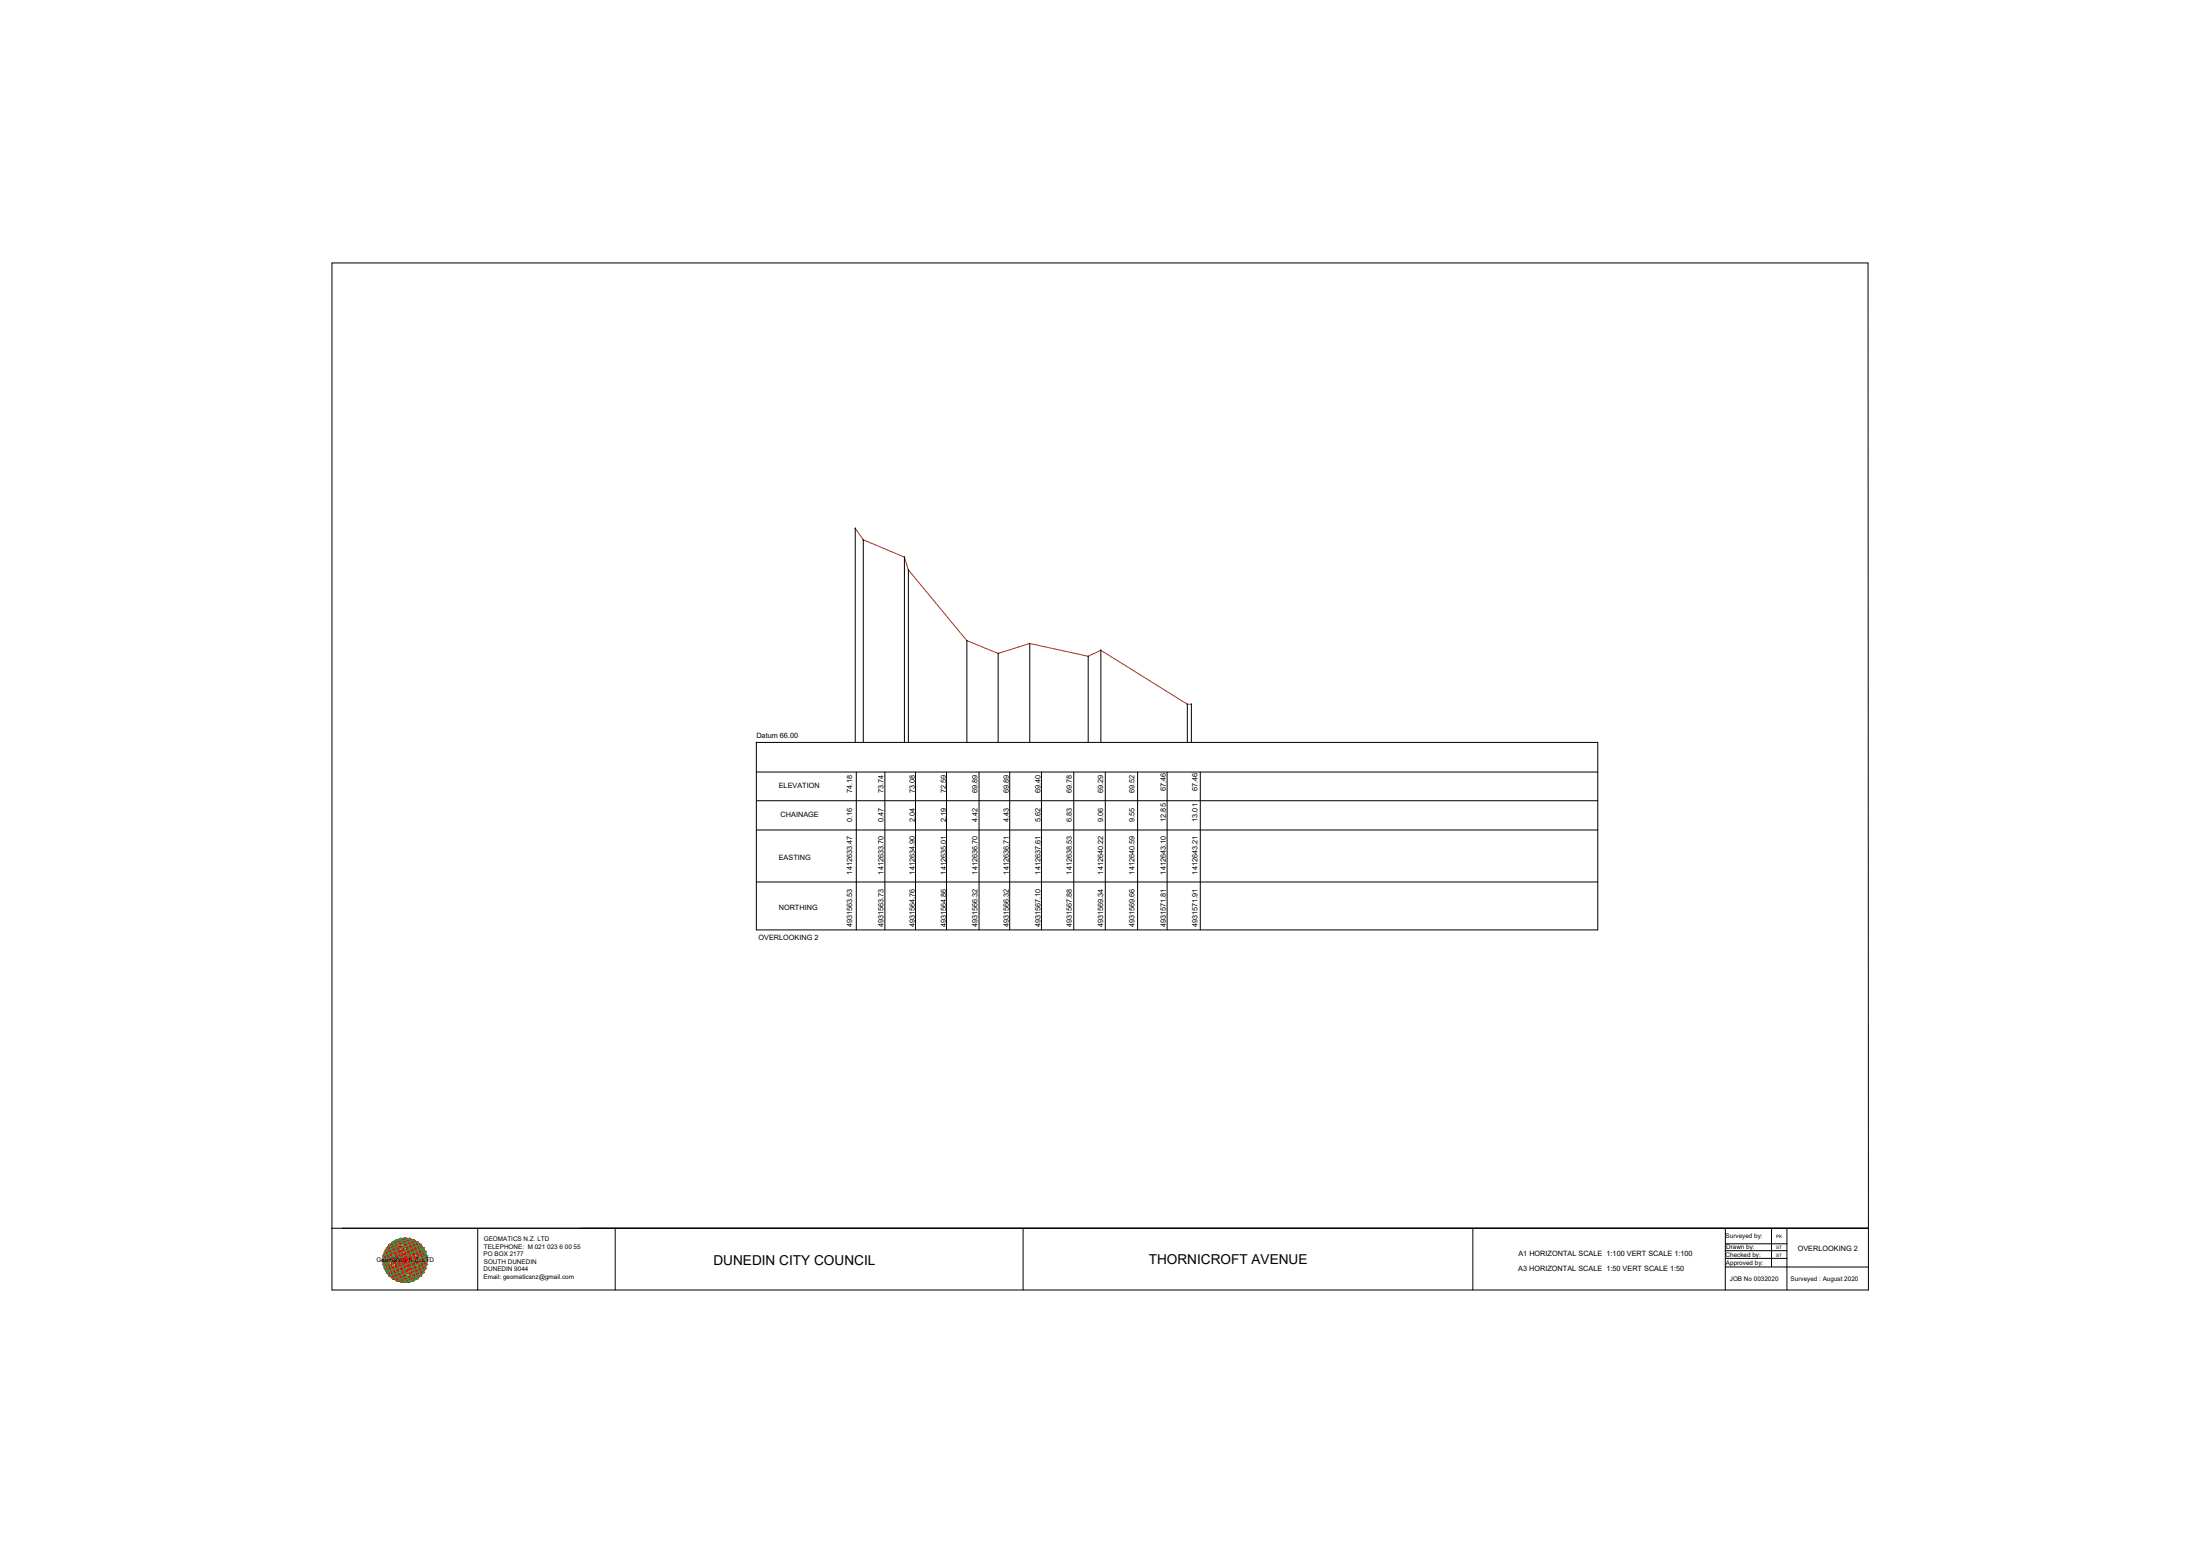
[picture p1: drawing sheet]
<svg xmlns="http://www.w3.org/2000/svg" width="841mm" height="594mm" viewBox="0 0 841 594" stroke-linecap="round" stroke-linejoin="round" font-family="sans-serif">
<!-- layer: 0 -->
<g fill="none" stroke="#000" stroke-width=".38">
<path d="M126.9 100.5h587.2l.2 392.3h-587.4zM326.9 201.8h.1M326.9 201.8v81.8M330 206.2h.1M330 206.2v77.4M345.7 212.8h.1M345.7 212.8v70.8M347.2 217.7h.1M347.3 217.7v65.9M369.6 244.7h.1M369.6 244.7v38.9M381.5 249.6h.1"/>
<path d="M381.6 249.6v34M393.6 245.8h.1M393.7 245.8v37.8M415.9 250.7h.1M416 250.7v32.9M420.8 248.4h.1M420.8 248.4v35.2M453.9 269v14.6M455.5 269l-.1 14.6M289.1 283.6v71.7h321.7v-71.7h-321.7M289.1 295h321.7M327.3 295v60.3"/>
<path d="M338.3 295v60.3M350 295v60.3M361.8 295v60.3M374.3 295v60.3M386 295v60.3M398.1 295v60.3M410.5 295v60.3M422.5 295v60.3M434.9 295v60.3M446.2 295v60.3M458.8 295v60.3M289.1 305.9h321.7"/>
<path d="M289.1 317.1h321.7M289.1 337h321.7M126.9 469.2h587.4M182.6 469.2v23.6M235.2 469.2v23.6M391.1 469.2v23.6M563 469.2v23.6M659.5 477.8h23.6M659.6 469.2l-.1 23.6M659.6 475.2h23.5M677.2 469.2v14.7M683.1 469.3v23.5"/>
<path d="M659.6 484l54.7 .1M683.1 480.8h-23.5"/>
<circle cx="327" cy="201.8" r=".03"/>
<circle cx="330" cy="206.2" r=".03"/>
<circle cx="345.7" cy="212.8" r=".03"/>
<circle cx="347.3" cy="217.7" r=".03"/>
<circle cx="369.6" cy="244.7" r=".03"/>
<circle cx="381.6" cy="249.6" r=".03"/>
<circle cx="393.7" cy="245.8" r=".03"/>
<circle cx="416" cy="250.7" r=".03"/>
<circle cx="420.8" cy="248.4" r=".03"/>
<circle cx="453.9" cy="269" r=".03"/>
<circle cx="455.4" cy="269" r=".03"/>
<circle cx="289.1" cy="283.6" r=".03"/>
</g>
<path d="M326.9 201.8l3.1 4.4 15.7 6.6 1.6 4.9 22.3 27 12 4.9 12.1-3.8 22.3 4.9 4.8-2.3 33.1 20.6h1.5" fill="none" stroke="#cd2027" stroke-width=".38"/>
<!-- layer: geo -->
<g fill="none" stroke="#545454" stroke-width=".38">
<path d="M146.9 478.2h15.8v6.5h-15.8zM147 478.2h.1M147.7 476.7h14.2v9.5h-14.2zM148.8 475.4h12.1v12.1h-12.1zM150.1 474.4h.1M150.1 474.4h9.5v14.2h-9.5zM151.6 473.6h6.5v15.7h-6.5zM153.1 473.1h3.4v16.7h-3.3v-16.7M154.8 473v17M161.9 476.7h.1M163.2 479.8h.1M163.2 479.8h-16.7v3.3"/>
<path d="M163.2 479.8v3.3h-16.7M146.3 481.5h17.1"/>
</g>
<g fill="none" stroke="#ff0" stroke-width=".38">
<path d="M146.5 479.8l10 10M146.5 479.8l6.7-6.7 10 10-6.7 6.7M148.8 475.4l12.1 12.1M150.1 474.4l11.8 11.8-2.3 2.4-11.9-11.9zM151.6 473.6l11.1 11.1-4.6 4.6-11.2-11.1 4.7-4.6M158.1 473.6l4.6 4.6-11.1 11.2-4.7-4.7zM159.6 474.4l2.3 2.3-11.8 11.9-2.4-2.4zM160.9 475.4h.1M160.9 475.4l-12.1 12.1M146.5 483.1l6.7 6.7 10-10-6.7-6.7-10 10M146.5 481.5l8.3 8.3 8.6-8.3-8.6-8.5-8.5 8.5M148.8 487.5h.1"/>
<path d="M156.5 489.8h.1M160.9 487.5h.1"/>
</g>
<g fill="none" stroke="#00b85c" stroke-width=".38">
<path d="M146.5 479.8l3.6 8.8 13.1-5.5-3.6-8.7-13.1 5.4M146.9 478.2l15.8 6.5M146.9 478.2l4.7 11.2M147.7 476.7l8.8-3.6 5.4 13.1-8.7 3.6zM148.8 475.4l6-2.4 6.1 14.5-6.1 2.5zM150.1 474.4l3.1-1.3 6.4 15.5-3.1 1.2zM151.6 473.6l6.5 15.8M158.1 473.6l-6.5 15.8M158.1 473.6l4.6 11.1M158.1 473.6l-11.1 4.6M162.7 478.2l-15.8 6.5M163.2 479.8l-1.3-3.1-15.4 6.4"/>
<path d="M163.2 479.8l-15.5 6.4-1.2-3.1M146.3 481.5l14.6-6.1 2.5 6.1-14.6 6zM162.7 484.7l-11.1 4.7"/>
</g>
<g fill="none" stroke="#f00" stroke-width=".38">
<path d="M146.5 479.8h.1M146.5 479.8l16.7 3.3M146.5 479.8l1.2 6.4M146.5 479.8l6.7 10M146.5 479.8l13.1 8.8M146.9 478.2l1.9 9.3M146.9 478.2l14 9.3M146.9 478.2l16.5 3.3M146.9 478.2l-.6 3.3M147 478.3h.1M147 478.2l7.8 11.8M147.7 476.7h.1"/>
<path d="M147.7 476.7l14.2 9.5M147.7 476.7l2.4 11.9M147.7 476.7l8.8 13.1M147.7 476.7l15.5 3.1M147.7 476.7l-1.2 6.4M148.8 475.5h.1M148.8 475.4l2.8 13.9M148.8 475.4l9.3 14M148.8 475.4l13.9 9.3M148.8 475.4l-1.8 2.8M148.8 475.4l13.9 2.8M148.8 475.4l-1.9 9.3"/>
<path d="M150.1 474.4h.1M150.1 474.4l9.5 14.2M150.1 474.4l3.1 15.4M150.1 474.4l-3.6 5.4M150.1 474.4l11.8 2.3M150.1 474.4l-2.4 11.8M150.1 474.4l13.1 8.7M151.5 473.7h.1M151.6 473.6l3.2 16.4M151.6 473.6l9.3 13.9M151.6 473.6l-2.8 1.8M151.6 473.6l11.8 7.9"/>
<path d="M151.6 473.6l9.3 1.8M151.6 473.6l-2.8 13.9M151.6 473.6l-5.3 7.9M153.2 473.1h.1M153.2 473.1l3.3 16.7M153.2 473.1l-5.5 3.6M153.2 473.1l-6.7 10M153.2 473.1l6.4 1.3M153.2 473.1l-3.1 15.5M153.2 473.1l8.7 13.1M153.2 473.1l10 6.7M154.8 473h.1"/>
<path d="M154.8 473l3.3 16.4M154.8 473l-3.2 .6M154.8 473l3.3 .6M154.8 473l-3.2 16.3M154.8 473l7.9 11.7M154.8 473l-7.8 5.2M154.8 473l7.9 5.2M154.8 473l-7.9 11.7M156.5 473.1h.1M156.5 473.1l-6.4 1.3M156.5 473.1l-8.8 13.1M156.5 473.1l-3.3 16.7"/>
<path d="M156.5 473.1l3.1 15.5M156.5 473.1l6.7 10M156.5 473.1l-10 6.7M156.5 473.1l5.4 3.6M158 473.6h.1M158.1 473.6l2.8 13.9M158.1 473.6l-9.3 1.8M158.1 473.6l5.3 7.9M158.1 473.6l-11.8 7.9M158.1 473.6l2.8 1.8M158.1 473.6l-9.3 13.9M158.1 473.6l-3.3 16.4"/>
<path d="M159.6 474.4h.1M159.6 474.4l-9.5 14.2M159.6 474.4l2.3 11.8M159.6 474.4l-11.9 2.3M159.6 474.4l3.6 5.4M159.6 474.4l-13.1 8.7M159.6 474.4l-3.1 15.4M160.8 475.4h.1M160.9 475.4l1.8 9.3M160.9 475.4l-14 2.8M160.9 475.4l1.8 2.8M160.9 475.4l-14 9.3"/>
<path d="M160.9 475.4l-9.3 13.9M160.9 475.4l-2.8 13.9M161.9 476.7h.1M161.9 476.7l-14.2 9.5M161.9 476.7l1.3 6.4M161.9 476.7l-15.4 3.1M161.9 476.7l-8.7 13.1M161.9 476.7l-2.3 11.9M162.6 478.2h.1M162.7 478.2l.7 3.3M162.7 478.2l-1.8 9.3M162.7 478.2l-16.4 3.3"/>
<path d="M162.7 478.2l-13.9 9.3M162.7 478.2l-7.9 11.8M163.2 479.8h.1M163.2 479.8l-16.7 3.3M163.2 479.8l-13.1 8.8M163.2 479.8l-6.7 10M163.2 479.8l-1.3 6.4M146.3 481.5l.6 3.2M146.3 481.5l5.3 7.8M146.3 481.5l11.8 7.8M146.3 481.5l16.4 3.2M146.3 481.5h.1"/>
<path d="M146.5 483.1h.1M146.5 483.1l3.6 5.5M146.5 483.1l10 6.7M146.5 483.1l15.4 3.1M146.9 484.7l1.9 2.8M146.9 484.7l7.9 5.3M146.9 484.7l14 2.8M147 484.8h.1M147.7 486.2h.1M147.7 486.2l5.5 3.6M147.7 486.2l11.9 2.4M148.8 487.5l2.8 1.8"/>
<path d="M148.8 487.5l9.3 1.8M148.9 487.5h.1M150.1 488.6h.1M150.1 488.6l6.4 1.2M151.6 489.3l3.2 .7M151.6 489.3h.1M153.2 489.8h.1M154.9 490h.1M156.5 489.8h.1M158.1 489.3l-3.3 .7M158.1 489.3h.1M159.6 488.6h.1"/>
<path d="M159.6 488.6l-6.4 1.2M160.9 487.5l-9.3 1.8M160.9 487.5l-2.8 1.8M160.9 487.4h.1M161.9 486.2h.1M161.9 486.2l-11.8 2.4M161.9 486.2l-5.4 3.6M162.7 484.7h.1M162.7 484.7l-13.9 2.8M162.7 484.7l-7.9 5.3M162.7 484.7l-1.8 2.8M163.2 483.1h.1"/>
<path d="M163.2 483.1l-15.5 3.1M163.2 483.1l-10 6.7M163.2 483.1l-3.6 5.5M163.3 481.4h.1M163.4 481.5l-16.5 3.2M163.4 481.5l-11.8 7.8M163.4 481.5l-5.3 7.8M163.4 481.5l-.7 3.2"/>
</g>
<g font-size="5.2">
<text x="272.7" y="483.1">DUNEDIN CITY COUNCIL</text>
<text x="439.1" y="483.1">THORNICROFT AVENUE</text>
</g>
<g font-size="2.8">
<text x="289.1" y="282">Datum 66.00</text>
<text x="297.7" y="301.2">ELEVATION</text>
<text x="325.7" y="303" transform="rotate(-90 325.7 303)">74.18</text>
<text x="337.7" y="303" transform="rotate(-90 337.7 303)">73.74</text>
<text x="349.7" y="303" transform="rotate(-90 349.7 303)">73.08</text>
<text x="361.7" y="303" transform="rotate(-90 361.7 303)">72.59</text>
<text x="373.7" y="303" transform="rotate(-90 373.7 303)">69.89</text>
<text x="385.7" y="303" transform="rotate(-90 385.7 303)">69.89</text>
<text x="397.7" y="303" transform="rotate(-90 397.7 303)">69.40</text>
<text x="409.7" y="303" transform="rotate(-90 409.7 303)">69.78</text>
<text x="421.7" y="303" transform="rotate(-90 421.7 303)">69.29</text>
<text x="433.7" y="303" transform="rotate(-90 433.7 303)">69.52</text>
<text x="445.7" y="302.3" transform="rotate(-90 445.7 302.3)">67.46</text>
<text x="457.7" y="302.3" transform="rotate(-90 457.7 302.3)">67.46</text>
<text x="298.4" y="312.3">CHAINAGE</text>
<text x="325.7" y="313.9" transform="rotate(-90 325.7 313.9)">0.16</text>
<text x="337.7" y="313.9" transform="rotate(-90 337.7 313.9)">0.47</text>
<text x="349.7" y="313.9" transform="rotate(-90 349.7 313.9)">2.04</text>
<text x="361.7" y="313.9" transform="rotate(-90 361.7 313.9)">2.19</text>
<text x="373.7" y="313.9" transform="rotate(-90 373.7 313.9)">4.42</text>
<text x="385.7" y="313.9" transform="rotate(-90 385.7 313.9)">4.43</text>
<text x="397.7" y="313.9" transform="rotate(-90 397.7 313.9)">5.62</text>
<text x="409.7" y="313.9" transform="rotate(-90 409.7 313.9)">6.83</text>
<text x="421.7" y="313.9" transform="rotate(-90 421.7 313.9)">9.06</text>
<text x="433.7" y="313.9" transform="rotate(-90 433.7 313.9)">9.55</text>
<text x="445.7" y="313.9" transform="rotate(-90 445.7 313.9)">12.85</text>
<text x="457.7" y="313.9" transform="rotate(-90 457.7 313.9)">13.01</text>
<text x="297.7" y="328.6">EASTING</text>
<text x="325.7" y="334.1" transform="rotate(-90 325.7 334.1)">1412633.47</text>
<text x="337.7" y="334.1" transform="rotate(-90 337.7 334.1)">1412633.70</text>
<text x="349.7" y="334.1" transform="rotate(-90 349.7 334.1)">1412634.90</text>
<text x="361.7" y="334.1" transform="rotate(-90 361.7 334.1)">1412635.01</text>
<text x="373.7" y="334.1" transform="rotate(-90 373.7 334.1)">1412636.70</text>
<text x="385.7" y="334.1" transform="rotate(-90 385.7 334.1)">1412636.71</text>
<text x="397.7" y="334.1" transform="rotate(-90 397.7 334.1)">1412637.61</text>
<text x="409.7" y="334.1" transform="rotate(-90 409.7 334.1)">1412638.53</text>
<text x="421.7" y="334.1" transform="rotate(-90 421.7 334.1)">1412640.22</text>
<text x="433.7" y="334.1" transform="rotate(-90 433.7 334.1)">1412640.59</text>
<text x="445.7" y="334.1" transform="rotate(-90 445.7 334.1)">1412643.10</text>
<text x="457.7" y="334.1" transform="rotate(-90 457.7 334.1)">1412643.21</text>
<text x="297.7" y="347.8">NORTHING</text>
<text x="290" y="359">OVERLOOKING 2</text>
<text x="325.7" y="354.3" transform="rotate(-90 325.7 354.3)">4931563.53</text>
<text x="337.7" y="354.3" transform="rotate(-90 337.7 354.3)">4931563.73</text>
<text x="349.7" y="354.3" transform="rotate(-90 349.7 354.3)">4931564.76</text>
<text x="361.7" y="354.3" transform="rotate(-90 361.7 354.3)">4931564.86</text>
<text x="373.7" y="354.3" transform="rotate(-90 373.7 354.3)">4931566.32</text>
<text x="385.7" y="354.3" transform="rotate(-90 385.7 354.3)">4931566.32</text>
<text x="397.7" y="354.3" transform="rotate(-90 397.7 354.3)">4931567.10</text>
<text x="409.7" y="354.3" transform="rotate(-90 409.7 354.3)">4931567.88</text>
<text x="421.7" y="354.3" transform="rotate(-90 421.7 354.3)">4931569.34</text>
<text x="433.7" y="354.3" transform="rotate(-90 433.7 354.3)">4931569.66</text>
<text x="445.7" y="354.3" transform="rotate(-90 445.7 354.3)">4931571.81</text>
<text x="457.7" y="354.3" transform="rotate(-90 457.7 354.3)">4931571.91</text>
<text x="580.4" y="479.8">A1 HORIZONTAL SCALE 1:100 VERT SCALE 1:100</text>
<text x="687.2" y="477.8">OVERLOOKING 2</text>
<text x="580.4" y="485.4">A3 HORIZONTAL SCALE 1:50 VERT SCALE 1:50</text>
</g>
<g font-size="2.4">
<text x="659.7" y="473">Surveyed by:</text>
<text x="184.9" y="479.9">PO BOX 2177</text>
<text x="184.9" y="474.1">GEOMATICS N.Z. LTD</text>
<text x="185" y="477">TELEPHONE: M 021 023 6 00 55</text>
<text x="659.9" y="477.1">Drawn by:</text>
<text x="143.9" y="482.2">Geomatics N.Z. LTD</text>
<text x="184.9" y="485.7">DUNEDIN 9044</text>
<text x="184.9" y="482.8">SOUTH DUNEDIN</text>
<text x="659.7" y="480">Checked by:</text>
<text x="659.8" y="483.2">Approved by:</text>
<text x="184.9" y="488.7">Email: geomaticsnz@gmail.com</text>
<text x="661.3" y="489.4">JOB No 0032020</text>
<text x="684.5" y="489.5">Surveyed : August 2020</text>
</g>
<g font-size="1.7">
<text x="679" y="473">PK</text>
<text x="679" y="477.1">ST</text>
<text x="679" y="480.3">ST</text>
</g>
</svg>
